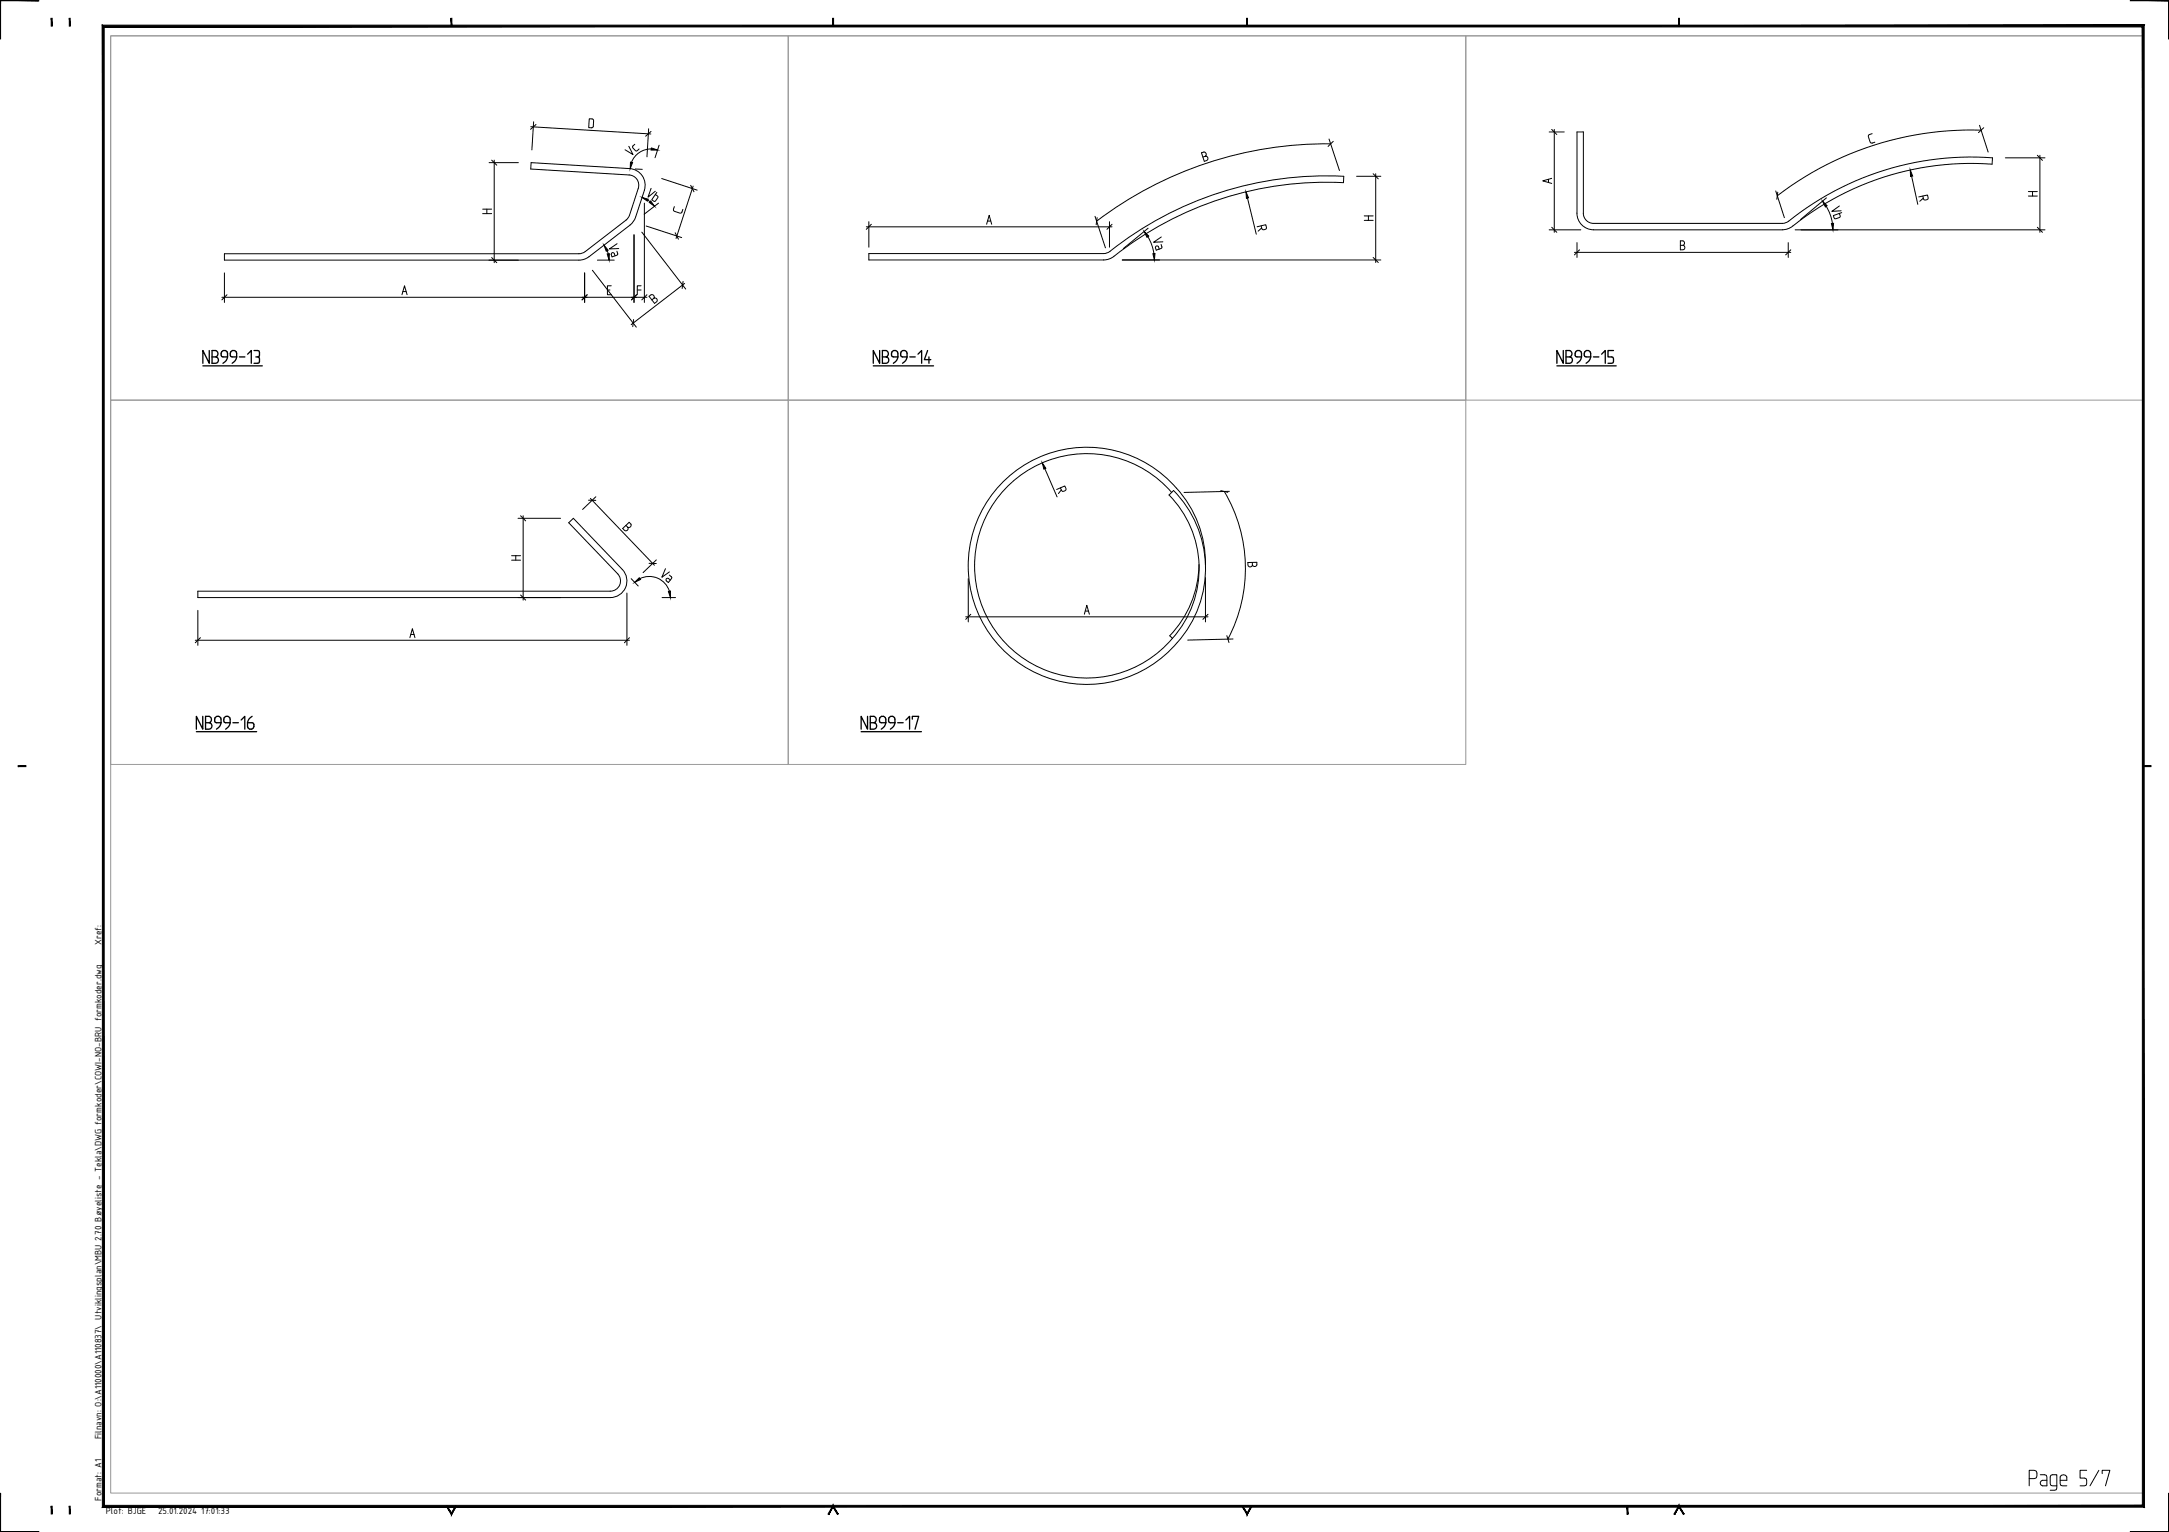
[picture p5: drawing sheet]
<svg xmlns="http://www.w3.org/2000/svg" width="841mm" height="594mm" viewBox="0 0 841 594" stroke-linecap="round" stroke-linejoin="round" font-family="sans-serif">
<!-- layer: _utsidejern -->
<path d="M611.5 51.2h2.4v31.5a4 4 0 0 0 4 3.9h73.2l1.5-.3a114.1 114.1 0 0 1 80-25.1l-.2 2.5a111.5 111.5 0 0 0-78.3 24.7l-3 .7h-73.2a6.5 6.5 0 0 1-6.5-6.4zM249.8 73.8a6.4 6.4 0 0 0-5.7-8.4l-38.2-2.3-.1 2.4 38.2 2.4a4 4 0 0 1 3.5 5.1l-3.4 10.4-1.4 1.9M249.9 73.8l-3.5 10.4-1.2 2.2-16.8 13.1-2.7 1.3-138.7 .1v-2.5h138l1.9-.8 15.8-12.2M336.9 98.3h91l1.6-.3a136.2 136.2 0 0 1 91.5-29.6l-.1 2.4a133.5 133.5 0 0 0-90 29.3l-3 .7h-91zM389.5 186.3a46 46 0 0 1 69 5.6 46 46 0 0 1-14.6 67.7 46 46 0 0 1-59.4-12.8 46 46 0 0 1 5-60.5zM454.3 191a43.6 43.6 0 0 0-64.8-1 43.6 43.6 0 0 0 6 64.5 43.6 43.6 0 0 0 63.5-12.9 40.7 40.7 0 0 0 5.9-22.5M464.9 219.1a40.7 40.7 0 0 1-11.4 27.4l1.1 1M467.4 219a43.1 43.1 0 0 0-12.4-28.8l-1.7 1.8a40.7 40.7 0 0 1 11.6 27.1M76.7 229.2h159.9a4 4 0 0 0 3.7-2.4 4 4 0 0 0-.8-4.3l-19-19.8 1.8-1.7 19 19.8a6.4 6.4 0 0 1 1.3 7 6.4 6.4 0 0 1-6 3.9h-159.9z" fill="none" stroke="#000" stroke-width=".39"/>
<!-- layer: K033D -->
<g fill="none" stroke="#000" stroke-width=".39">
<path d="M205.8 49.1l46.6 2.9M206.9 47.2l-.7 10.9M228.5 46.1l1.6 .3-.1 2.6-.2 .5h-1.5zM243.8 56.7l1.7 3.3-3.1-1.9M246.1 56l-.7 .6v.7l1.3 1.3 1.1-.8M251.5 49.9l-.6 10.9M252.5 57.8a8.1 8.1 0 0 0-7.6 5.2M255.6 56.3l-1.6 4.9M465.9 59.3l.9-.4 .6 .3 .3 .9-.4 .5 1 .5-.1 .9-1.2 .6zM515.3 53.9l4.1 12.2M515.9 55.8a147.3 147.3 0 0 0-90.7 30M600.7 51.2h5.8"/>
<path d="M602.7 50.2v39.9M725.9 51.8l-1.4 .6-.1 .6 1 2.4 1.6-.3M767.6 48.6l3.3 10.4M768.2 50.5a123.5 123.5 0 0 0-79 25.4M189.6 63.1h11.4M191.6 62.1v39.8M246.3 65.5l2.8 .2M249.9 78.8v38.5M251.2 77.6l.8 .6M252.5 73l-1.2 3.4 2.8-2.2M254.7 74.6l-2 2.9 1.2 .6 1.3-1.8-1.1-.9M255.3 78.8l-5.5 4.3"/>
<path d="M256.6 69.2l13.7 4.5M268.8 72.2l-6.7 20.3M467.3 60.6l-.9 .3M483.7 76.8l3.4 14M526 68.4h9.4M533.4 67.4v34.4M600.4 69.5v1.3M601.7 69.2l-3.5 .9 3.5 1M688.5 74l3.4 10.4M708.2 76.7l-10.1 8.4M713.2 79.9l-2.9 2.1 3.6-.3M741.2 68.3l2.4 10.9"/>
<path d="M745.6 76l.6 1.5 .9-.1 .5-.3-.2-1.5-3.4 .8M745.8 76.9l-1.4 1.2M777.6 61.2h15.3M786.5 76h3.5M786.5 74.3h3.5M788.1 74.3v1.7M791 60.2v29.9M187.2 82.8h3.4M187.2 81.1h3.4M188.8 81.1v1.7M235.4 97.2l.4 1.2M239.2 97.4l.3 1-.3 .6-1.9 .6-.3-1.2 .5-.4 .5 .1 .5 1.1"/>
<path d="M239.3 94.5l-3 2 3.6-.1M245.8 91.1v26.2M248.9 90l17 22.1M250.6 87.6l13.7 4.5M261.5 80.1l-.3 1.6 2.4 .9h.6l.6-1.4M335.9 88h95.3M336.9 86v9.9M382.6 87l.9-3.5 1 3.5M382.9 85.7h1.3M424.6 83.9l4 12.2M430.2 86v9.9M445.1 91.8a17.4 17.4 0 0 1 2.3 6.5"/>
<path d="M445.2 88.5l-9.6 7.9M450.2 94.8l.3 .9-.3 .7-1.9 .6-.3-1.2 .5-.5 .5 .2 .5 1.1M450.3 91.9l-3 2 3.6-.1M489 87.6l.6 1.5 1-.1 .4-.4-.2-1.5-3.4 .8M489.2 88.4l-1.4 1.2M529 85.5h3.4M529 83.7h3.4M530.6 83.7v1.8M600.7 89.1h12.3M610.5 97.9h83.9M611.5 94.1v5.7M651.6 93.4h1l.4 .4v1l-.4 .3 .7 .8-.4 .8-1.3 .2z"/>
<path d="M651.6 95.1h1M693.4 94.1v5.7M696.1 89.1h96.8M708.1 80l1.7 3.6 .7 3M714.1 82.4l-3.2 1.2 .5 1.3 2.1-.8-.3-1.3M86 115.3h164.9M87 105.8v11.5M155.9 114.3l1-3.5 .9 3.5M156.2 113.1h1.3M189.6 100.9h11.4M226.7 105.8v11.5M229.7 104.8l17 22.1"/>
<path d="M231.6 100.9h6.6M235.5 112.5h1M237 110.8h-1.5v3.5h1.5M247.1 112.5h1.5M248.6 110.8h-1.5v3.5M251.7 114.9l.8-.6h.6l.6 .8-.2 .6 1.1 .1 .2 .9-1 .9zM253.5 115.7l-.8 .6M265.5 109.9l-20.8 16M435.2 100.8h100.2M202.8 200v32.7M228.9 193.3l24.9 25.9M231 192.6l-5.1 5"/>
<path d="M405.1 181.8l4.8 10.9M411.2 189.2l.8 1.4 1-.3 .3-.5-.4-1.4-3.2 1.4M411.5 190l-1.1 1.4M474.7 190.6a58.6 58.6 0 0 1 1.4 57.2M476.7 190.5l-17.6 .5M198.4 217.2h3.5M198.4 215.5h3.5M200 215.5v1.7M200.9 201h16.4M241.5 204.9l2.5-2.4 .7 .8v.6l-.3 .5h-1l.2 .8-.4 .5-.7 .1zM242.7 203.7l.7 .7M254.5 217.1l-5.1 5"/>
<path d="M483.9 218.1h3.4v.9l-.7 .7-.6-.1-.4-.5-.3 .6-.7 .2-.6-.4zM485.6 218.1v1M76.7 236.7v13.5M200.9 231.7h16.4M243.1 230v20.2M244.7 224.4l2.8 2.8M248.1 224.4a8.2 8.2 0 0 1 11.5 4.9M256.7 231.7h5.2M258 220.5l-1.4 3.4 3-2.1M259.5 223l1 1-.1 .3-1.2 1.6-.9-.9v-.4l.6-.4 1 .7M374.4 239.2h94M375.4 224.4v16.8"/>
<path d="M420.4 238.2l1-3.5 1 3.5M420.8 237h1.2M467.4 224v17.2M75.7 248.3h168.4M158.9 247.3l1-3.5 1 3.5M159.3 246h1.2M478.1 247.8l-17.6 .4M786.8 573.4l2.6-.2a2.2 2.2 0 0 0 0-2.8l-2.6-.2v6M791.1 571.9h1.7l.7 .2 .2 .6v3.5h-1.7a1.09 1.09 0 0 1-.9-1.1 1.09 1.09 0 0 1 .9-1.1h1.7M797.5 576.2l-2.3-.2-.2-.7 .2-3.2 2.3-.2v5.1l-.2 .7-2.3 .2M798.8 574h2.6v-1.3l-.4-.6-.9-.2-.9 .2-.4 .6v2.6l.2 .7 2.4 .2M809.1 570.2h-2.6v3l2.4 .2 .2 .6-.2 2-2.4 .2"/>
<path d="M813.8 570.2l-3.4 6M815.1 571.5v-1.3h3l-1.7 6"/>
</g>
<!-- layer: 0 -->
<g fill="none" stroke="#000" stroke-width=".39">
<path d="M207.8 48.3l-2.1 1.8M252.4 51l-2.1 1.8M517 54.8l-2.1 2M601.7 50.2l1.9 2M769.2 49.5l-2 1.9M190.6 62.1l2 2M267.8 71.9l1.3 2.5M532.4 67.4l2 2M689.3 74.5l-.3 2.8M790 60.2l2 2M190.6 99.9l2 2M261.8 90.3l1.3 2.5"/>
<path d="M337.9 87l-2 1.9M425.4 84.4l-.4 2.8M431.2 87l-2 1.9M532.4 99.8l2 2M601.7 88.1l1.9 2M612.5 96.9l-2 1.9M694.4 96.9l-2 1.9M790 88.1l2 2M88 114.3l-2 2M227.7 114.3l-2 2M246.8 114.3l-2 2M250.9 114.3l-2 2"/>
<path d="M264.9 109.1l-.4 2.8M245.7 123.9l-.4 2.8M201.9 200l1.9 2M228.2 194h2.8M473.4 190.2l2.7 .7M251.7 218.5h2.8M201.9 230.7l1.9 2M376.4 238.2l-2 2M468.4 238.2l-2 2M77.7 247.3l-2 2M244.1 247.3l-2 2M475.7 246.5l.8 2.7"/>
</g>
<!-- layer: K033D -->
<g fill="#000" stroke="#000" stroke-width=".39">
<path d="M252.6 57.4l2.4 .8h-2.6zM244.5 62.9l.8 .2-.9 2.3zM248.9 76.6l2.5 .7-.4 .7zM251.7 78.5l.6-.6 1.5 2.1zM483.1 74.4l1 2.3-.8 .2zM740.7 65.9l.9 2.4-.8 .1zM234.2 95.1l1.6 1.9-.7 .4zM235.4 98.5l.9-.1-.1 2.5zM443.6 89.8l1.8 1.7-.7 .5zM447 98.4l.9-.1-.3 2.5zM706.7 78l1.8 1.8-.7 .5zM710.1 86.7l.9-.1-.3 2.5z"/>
<path d="M404.1 179.5l1.4 2.1-.7 .3zM246.1 225.8l1.8-1.8 .5 .7zM259.2 229.3l.8-.1v2.5z"/>
</g>
<!-- layer: K0060 -->
<g fill="none" stroke="#000" stroke-width=".51">
<path d="M81.1 135.9v5l-2.4-5v5M82.2 135.9h1.4a1.3 1.3 0 0 1 .9 1.3 1.3 1.3 0 0 1-.9 1.2 1.25 1.25 0 0 1 1.1 1.2 1.25 1.25 0 0 1-1.1 1.3h-1.4zM82.2 138.4h1.4M85.9 136.5a1.26 1.26 0 0 1 1.4-.6 1.26 1.26 0 0 1 .9 1.1v1.4h-1.7a1.27 1.27 0 0 1-.6-1.9zM88.2 138.4a3.1 3.1 0 0 1-1.7 2.5M89.5 136.5a1.26 1.26 0 0 1 1.3-.6 1.26 1.26 0 0 1 1 1.1v1.4h-1.8a1.26 1.26 0 0 1-.5-1.9zM91.8 138.4a3.2 3.2 0 0 1-1.8 2.5M92.8 138.4h2.2M96 137.3l1.4-1.4v5M98.5 135.9l1.9 .2 .2 .5-.2 1.6-.5 .2 .5 .2 .2 .5-.2 1.6-1.9 .2M99.2 138.4h.7M606.2 135.9v5l-2.5-5v5"/>
<path d="M607.2 135.9h1.4a1.3 1.3 0 0 1 .9 1.3 1.3 1.3 0 0 1-.9 1.2 1.25 1.25 0 0 1 1.1 1.2 1.25 1.25 0 0 1-1.1 1.3h-1.4zM607.2 138.4h1.4M611.3 136.1a1.25 1.25 0 0 1 1.9 .9v1.4l-2.3-.2a1.7 1.7 0 0 1 .4-2.1zM613.2 138.4a3.2 3.2 0 0 1-1.7 2.5M614.5 136.5a1.26 1.26 0 0 1 1.3-.6 1.26 1.26 0 0 1 1 1.1v1.4h-1.8l-.5-.2-.2-.5zM616.8 138.4a3.2 3.2 0 0 1-1.8 2.5M617.8 138.4h2.2M621 137.3l1.4-1.4v5M625.6 135.9h-2.1v2.5l1.9 .2 .2 .5-.2 1.6-1.9 .2M78.7 141.9h23M338.6 141.9h23.4M603.7 141.9h23"/>
<path d="M336.4 277.8v5l-2.5-5v5M337.4 277.8h1.5a1.3 1.3 0 0 1 .9 1.2 1.3 1.3 0 0 1-.9 1.3 1.26 1.26 0 0 1 1 1.2 1.26 1.26 0 0 1-1 1.3h-1.5zM341.2 278.3a1.25 1.25 0 0 1 1.3-.5 1.25 1.25 0 0 1 1 1.1v1.4h-1.8a1.27 1.27 0 0 1-.5-2zM344.7 278.3a1.25 1.25 0 0 1 1.4-.5 1.25 1.25 0 0 1 .9 1.1v1.4h-1.8a1.27 1.27 0 0 1-.5-2zM351.3 279.2l1.4-1.4v5M353.7 278.9v-1.1h2.5l-1.4 5M76.1 283.7h23.4M333.9 283.7h23.4M337.4 280.3h1.5M343.5 280.3a3.2 3.2 0 0 1-1.8 2.5M347 280.3a3.2 3.2 0 0 1-1.8 2.5M348.1 280.3h2.1"/>
</g>
<path d="M42.9 13.9h262.7v141.3h-262.7zM305.6 13.9h262.8v141.3h-262.8zM42.9 155.2h262.7v141.2h-262.7zM305.6 155.2h262.8v141.2h-262.8zM831 155.2h-262.6v-141.3h262.6h-788.1v565.1h788.1" fill="none" stroke="#989898" stroke-width=".39"/>
<!-- layer: K001 -->
<g fill="#000" stroke="#000" stroke-width=".39">
<path d="M.2 .3l-.2 14.8zM0 .1v15z"/>
<path d="M0 .1l15 .2zM0 .1l15 .2z"/>
<path d="M19.9 7.1l.3 3v-3zM19.9 7.1l.3 3h-.3z"/>
<path d="M26.9 7.1l.3 3v-3zM26.9 7.1l.3 3h-.3z"/>
<path d="M174.9 7.1l.3 3v-3zM174.9 7.1l.3 3h-.3z"/>
<path d="M322.9 7.1l.3 3v-3zM322.9 7.1l.3 3h-.3z"/>
<path d="M483.4 7.1l.3 3v-3zM483.4 7.1l.3 3h-.3z"/>
<path d="M650.9 7.1l.3 3v-3zM650.9 7.1l.3 3h-.3z"/>
<path d="M826 .1l14.9 .2zM826 .1h15z"/>
<path d="M841 .1l-.1 15zM841 .1l-.1 15z"/>
<path d="M7 296.9v.4l3-.4zM7 297.3l3-.4v.4z"/>
<path d="M831 296.9v.4l3-.4zM831 297.3l3-.4v.4z"/>
<path d="M840.9 579.1v14.8zM841 579.1v15z"/>
<path d="M.2 579.1l-.2 15zM0 579.1v15z"/>
<path d="M.2 593.9l14.8 .2zM0 594.1h15z"/>
<path d="M19.9 584.1v3h.3zM19.9 584.1h.3v3z"/>
<path d="M26.9 584.1v3h.3zM26.9 584.1h.3v3z"/>
<path d="M173.1 584.1l1.9 2.6-1.6-2.8zM173.1 584.1l1.9 2.6v.7zM176.7 583.9l-1.7 2.8v.7zM176.7 583.9l.3 .2-2 3.3z"/>
<path d="M323 584.4l1.7 2.9 .3-.2zM323 583.7l2 3.4-2-2.7zM323 583.7l-1.6 3.6 1.6-2.9zM323 583.7l-1.6 3.6-.3-.2z"/>
<path d="M485.2 583.9l-1.7 3.5 2-3.3zM485.2 583.9l-1.7 3.5v-.7zM481.6 584.1l1.9 3.3v-.7zM481.6 584.1l.3-.2 1.6 2.8z"/>
<path d="M630.9 584.1l.3 3.1v-3.1zM630.9 584.1l.3 3.1h-.3z"/>
<path d="M651 584.4l1.7 2.9 .3-.2zM651 583.7l2 3.4-2-2.7zM651 583.7l-1.6 3.6 1.6-2.9zM651 583.7l-1.6 3.6-.3-.2z"/>
<path d="M39.7 584.4h791.7l-.7-.7zM39.7 584.4l.7-.7h790.3zM39.7 9.8v574.6l.7-.7zM39.7 9.8l.7 .6v573.3zM39.7 9.8l.7 .6 791-.6zM40.4 10.4l791-.6-.7 .6zM831.4 9.8l-.7 .6 .7 574zM830.7 10.4l.7 574-.7-.7z"/>
<path d="M826 593.9l15 .2zM826 593.9l15 .2z"/>
</g>
<g font-size="10.1">
<text x="337.6" y="143.2">NB99-14</text>
<text x="75.1" y="285">NB99-16</text>
</g>
<g font-size="3.9">
<text x="39.3" y="366.5" transform="rotate(-90 39.3 366.5)">Xref:</text>
<text x="39.3" y="558.2" transform="rotate(-90 39.3 558.2)">Filnavn: O:\A110000\A110837\_Utviklingsplan\MBU 2.70 Bøyeliste - Tekla\DWG formkoder\COWI-NO-BRU_formkoder.dwg</text>
<text x="39.3" y="581.9" transform="rotate(-90 39.3 581.9)">Format: A1</text>
<text x="41" y="587.1">Plot: BJGE</text>
<text x="61.3" y="587.1">25.01.2024 17:01:33</text>
</g>
</svg>
